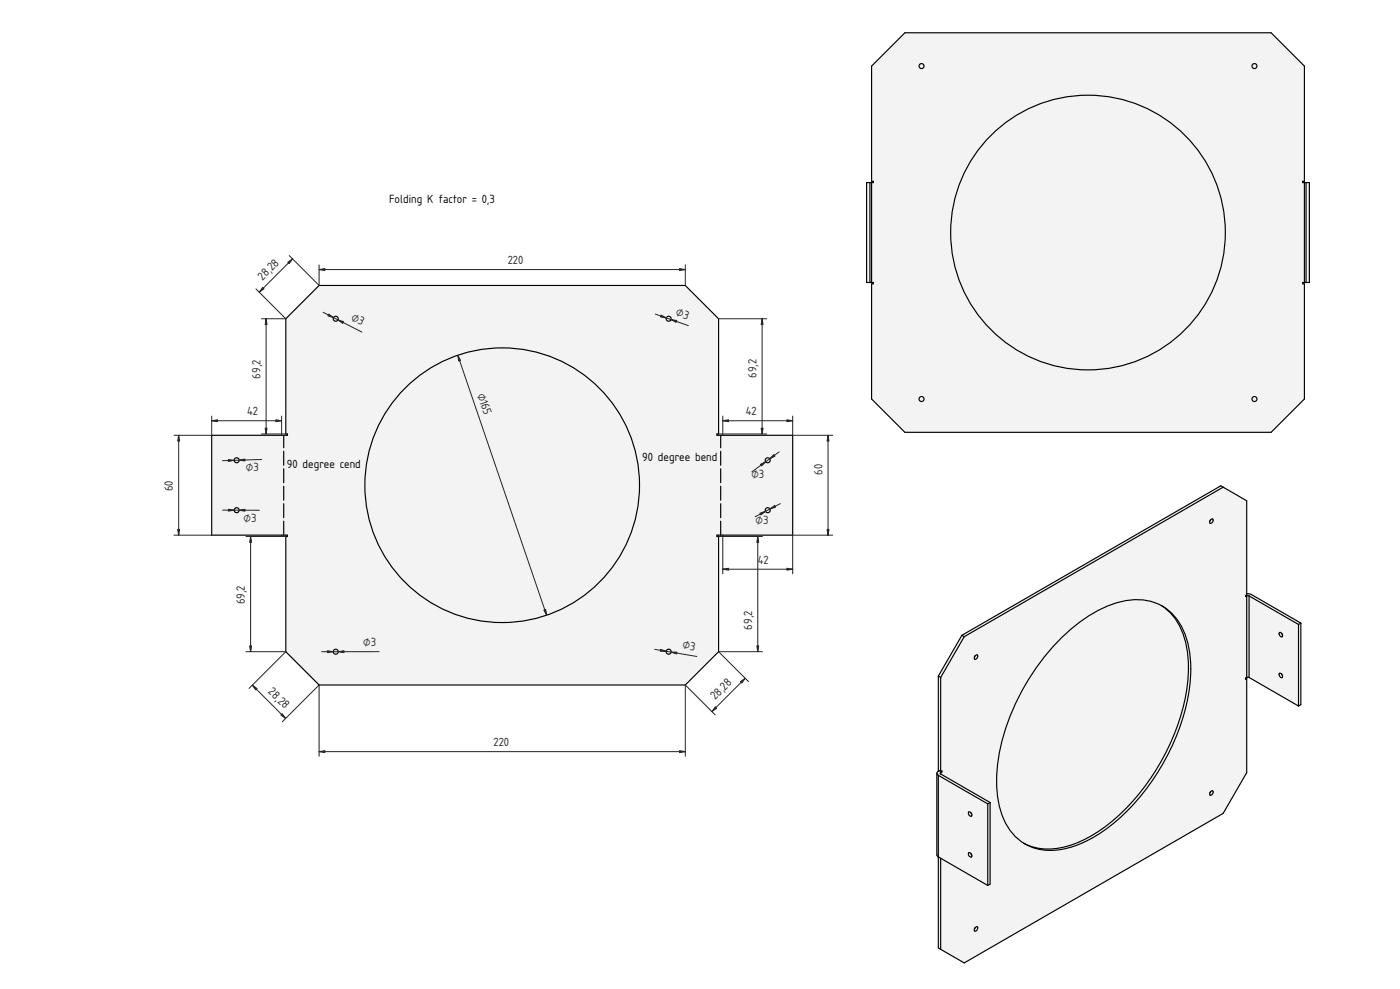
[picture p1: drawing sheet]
<svg xmlns="http://www.w3.org/2000/svg" width="841mm" height="594mm" viewBox="0 0 841 594" stroke-linecap="round" stroke-linejoin="round" font-family="sans-serif">
<g fill="#f1f3f5">
<path d="M524 40l20-20h220l20 20v69h-1v1h4v60h-4h1v70l-20 20h-220l-20-20v-70h1h-4v-60h4v-1h-1z" fill-rule="evenodd"/>
<path d="M524 40l20-20h220l20 20v69h-1v1h1v60h-1h1v70l-20 20h-220l-20-20v-70h1h-1v-60h1v-1h-1z" fill-rule="evenodd"/>
<path d="M521 110h2v60h-2z" fill-rule="evenodd"/>
<path d="M785 110h2v60h-2z" fill-rule="evenodd"/>
<path d="M784 110h1v60h-1z" fill-rule="evenodd"/>
<path d="M523 110h1v60h-1z" fill-rule="evenodd"/>
<circle cx="654" cy="140" r="83"/>
<circle cx="554" cy="240" r="1.5"/>
<circle cx="554" cy="40" r="1.5"/>
<circle cx="754" cy="40" r="1.5"/>
<circle cx="754" cy="240" r="1.5"/>
</g>
<g fill="none" stroke="#000" stroke-width=".7">
<path d="M524 40l20-20h220l20 20v69h-1v1h4v60h-4h1v70l-20 20h-220l-20-20v-70h1h-4v-60h4v-1h-1zM523 110v60M524 110v60M784 110v60M785 110v60"/>
<circle cx="554" cy="40" r="1.5"/>
<circle cx="754" cy="40" r="1.5"/>
<circle cx="654" cy="140" r="83"/>
<circle cx="554" cy="240" r="1.5"/>
<circle cx="754" cy="240" r="1.5"/>
</g>
<g fill="#f1f3f5">
<path d="M565 463h1v1z"/>
<path d="M578 382l155-90 16 9v56h3l29 17v49l-1 1-30-17h-2l1 1v56l-14 25-156 89-15-9v-54l-1-2v-48l1-2v-57z" fill-rule="evenodd"/>
<path d="M579 382l156-89 14 8v56l-1 1h1v49h-1v1h1v56l-14 25-156 89-14-8v-54l28 16 2-1v-49l-30-17v-1h1v-1h-1v-56z" fill-rule="evenodd"/>
<path d="M638 382a71 71 0 0 1 44-22 31 31 0 0 1 31 26 91 91 0 0 1-6 55 125 125 0 0 1-53 64 40 40 0 0 1-38 2 35 35 0 0 1-16-26 108 108 0 0 1 16-69l9-14 6-8z" fill-rule="evenodd"/>
<path d="M638 382a71 71 0 0 1 44-22 29 29 0 0 1 30 24 90 90 0 0 1-6 56 125 125 0 0 1-53 63 41 41 0 0 1-38 4 38 38 0 0 1-16-30 119 119 0 0 1 26-79l6-8z" fill-rule="evenodd"/>
<path d="M750 358l30 17v49l-30-17z" fill-rule="evenodd"/>
<path d="M564 466l29 17v49l-29-17z" fill-rule="evenodd"/>
<path d="M698 364a36 36 0 0 1 17 28 114 114 0 0 1-21 74 104 104 0 0 1-48 42 35 35 0 0 1-31-1 39 39 0 0 0 36-2 122 122 0 0 0 53-61 94 94 0 0 0 8-60 34 34 0 0 0-14-20z" fill-rule="evenodd"/>
<path d="M578 382l155-90 2 1-156 89z" fill-rule="evenodd"/>
<path d="M564 406l1 1v56h-1z" fill-rule="evenodd"/>
<path d="M564 515l1 1v54l-1-1z" fill-rule="evenodd"/>
<path d="M749 358h1v49h-1z" fill-rule="evenodd"/>
<path d="M593 483l2-1v49l-2 1z" fill-rule="evenodd"/>
<path d="M780 375l1-1v49l-1 1z" fill-rule="evenodd"/>
<path d="M563 464l1-1 2 1h-1v1l30 17-2 1-29-17-1-1z" fill-rule="evenodd"/>
<path d="M749 357h3l29 17-1 1-30-17h-2z" fill-rule="evenodd"/>
<path d="M578 382h1l-14 25-1-1z" fill-rule="evenodd"/>
<path d="M563 465l1 1v49l-1-2z" fill-rule="evenodd"/>
<path d="M586 557a.9 .9 0 0 1 1 0 .9 .9 0 0 1 0 1 1 1 0 0 1-1 1 1 1 0 0 1-1-1z" fill-rule="evenodd"/>
<path d="M727 312a1 1 0 0 1 2 0 .9 .9 0 0 1 0 1 1 1 0 0 1-1 1 1 1 0 0 1-1-1z" fill-rule="evenodd"/>
<path d="M727 476a1.1 1.1 0 0 1 2-1 1 1 0 0 1 0 2 1 1 0 0 1-1 1 1 1 0 0 1-1-1z" fill-rule="evenodd"/>
<path d="M769 405v-1l1 1a.9 .9 0 0 1 1 1 1.1 1.1 0 0 1-2 1v-1z" fill-rule="evenodd"/>
<path d="M586 394a.9 .9 0 0 1 1-1 1 1 0 0 1 0 2 1 1 0 0 1-1 1 1 1 0 0 1-1-1z" fill-rule="evenodd"/>
<path d="M769 380l1 1a.9 .9 0 0 1 1 1 1 1 0 0 1-2 0v-1z" fill-rule="evenodd"/>
<path d="M582 512a1.4 1.4 0 0 1 2 1 1.4 1.4 0 0 1-1 2 1.8 1.8 0 0 1-1-3z" fill-rule="evenodd"/>
<path d="M582 488a1.4 1.4 0 0 1 2 1 1.4 1.4 0 0 1-1 1 1.8 1.8 0 0 1-1-2z" fill-rule="evenodd"/>
<path d="M586 557a.9 .9 0 0 1 1 0 .9 .9 0 0 1 0 1 1 1 0 0 1-1 1 1 1 0 0 1-1-1z" fill-rule="evenodd"/>
<path d="M727 312a1 1 0 0 1 2 0 .9 .9 0 0 1 0 1 1 1 0 0 1-1 1 1 1 0 0 1-1-1z" fill-rule="evenodd"/>
<path d="M727 476a1.1 1.1 0 0 1 2-1 1 1 0 0 1 0 2 1 1 0 0 1-1 1 1 1 0 0 1-1-1z" fill-rule="evenodd"/>
<path d="M769 405v-1l1 1a.9 .9 0 0 1 1 1 1.1 1.1 0 0 1-2 1v-1z" fill-rule="evenodd"/>
<path d="M586 394a.9 .9 0 0 1 1-1 1 1 0 0 1 0 2 1 1 0 0 1-1 1 1 1 0 0 1-1-1z" fill-rule="evenodd"/>
<path d="M769 380l1 1a.9 .9 0 0 1 1 1 1 1 0 0 1-2 0v-1z" fill-rule="evenodd"/>
<path d="M582 512a1.4 1.4 0 0 1 2 1 1.4 1.4 0 0 1-1 2 1.8 1.8 0 0 1-1-3z" fill-rule="evenodd"/>
<path d="M582 488a1.4 1.4 0 0 1 2 1 1.4 1.4 0 0 1-1 1 1.8 1.8 0 0 1-1-2z" fill-rule="evenodd"/>
<path d="M748 407l1 1h-1z" fill-rule="evenodd"/>
<path d="M565 464v1z" fill-rule="evenodd"/>
<path d="M727 312v1z" fill-rule="evenodd"/>
<path d="M586 394l-1 1z" fill-rule="evenodd"/>
<path d="M583 488l1 1z" fill-rule="evenodd"/>
<path d="M586 557l-1 1z" fill-rule="evenodd"/>
<path d="M770 405v1z" fill-rule="evenodd"/>
<path d="M770 380v1z" fill-rule="evenodd"/>
<path d="M583 513l1 1z" fill-rule="evenodd"/>
</g>
<g fill="none" stroke="#000" stroke-width=".7">
<path d="M735 293l-156 89M727 312a1 1 0 0 1 2 0 1.1 1.1 0 0 1-1 2 .8 .8 0 0 1-1 0 .8 .8 0 0 1 0-1zM727 312v1M749 357h3l29 17M749 358h1M749 358h-1l1-1v-56l-16-9-155 90M749 358v49M750 358l30 17M750 358v49M698 364a39 39 0 0 1 16 32 122 122 0 0 1-28 79 88 88 0 0 1-49 34 33 33 0 0 1-22-2M780 375v49M781 374v49l-1 1"/>
<path d="M781 374l-1 1M578 382l-14 24M578 382h1M579 382l-14 25M586 394a1 1 0 0 1 1 0 1 1 0 0 1 0 1v1a1 1 0 0 1-2 0 .8 .8 0 0 1 0-1zM586 394l-1 1M639 382a70 70 0 0 1 43-22 32 32 0 0 1 32 28 101 101 0 0 1-12 64 118 118 0 0 1-51 54 37 37 0 0 1-38-1 41 41 0 0 1-14-32 124 124 0 0 1 29-79zM769 380a1.4 1.4 0 0 1 1 1 1.4 1.4 0 0 1 0 2l-1-2zM770 380v1M564 406v57h1M564 406l1 1M565 407v56"/>
<path d="M748 407l1 1M749 407h1M749 408v56l-14 25-156 89-15-9v-103M749 407l-1 1h1M750 407l30 17M769 405a1.4 1.4 0 0 1 1 0 1.4 1.4 0 0 1 0 2l-1-1zM770 405v1M563 465l1 1M563 465v49l30 18M564 466l29 17M564 463l-1 2M565 464v1"/>
<path d="M565 463h1v1M565 465l30 17M565 463l1 1M566 464h-1M727 476a1.1 1.1 0 0 1 2-1 1.1 1.1 0 0 1-1 2 .8 .8 0 0 1-1 1 1 1 0 0 1 0-2zM727 476h.1M582 488h1a1.1 1.1 0 0 1 1 1 1.1 1.1 0 0 1-1 1l-1-1zM583 488l1 1M593 483v49M595 482l-2 1M595 482v49l-2 1M565 516v54"/>
<path d="M582 512l1 1a1.1 1.1 0 0 1 1 1 1.1 1.1 0 0 1-1 1l-1-2zM583 513l1 1M586 557a1 1 0 0 1 1 0 1 1 0 0 1 0 2 1 1 0 0 1-2 0 .8 .8 0 0 1 0-1zM586 557l-1 1"/>
</g>
<g fill="#f1f3f5">
<path d="M172 191l20-20h220l20 20v70h-1h45v60h-45v1h1v69l-20 20h-220l-20-20v-69h1v-1h-46v-60h46h-1z" fill-rule="evenodd"/>
<path d="M172 191l20-20h220l20 20v70h-1h2v60h-2v1h1v69l-20 20h-220l-20-20v-69h1v-1h-3v-60h3h-1z" fill-rule="evenodd"/>
<path d="M433 261h43v60h-43z" fill-rule="evenodd"/>
<path d="M127 261h43v60h-43z" fill-rule="evenodd"/>
<circle cx="302" cy="291" r="83"/>
<circle cx="202" cy="391" r="1.5"/>
<circle cx="202" cy="191" r="1.5"/>
<circle cx="142" cy="276" r="1.5"/>
<circle cx="142" cy="306" r="1.5"/>
<circle cx="461" cy="306" r="1.5"/>
<circle cx="461" cy="276" r="1.5"/>
<circle cx="402" cy="191" r="1.5"/>
<circle cx="402" cy="391" r="1.5"/>
</g>
<g fill="none" stroke="#000" stroke-width=".7">
<path d="M172 191l20-20h220l20 20v70h-1h45v60h-45v1h1v69l-20 20h-220l-20-20v-69h1v-1h-46v-60h46h-1z"/>
<circle cx="202" cy="191" r="1.5"/>
<circle cx="402" cy="191" r="1.5"/>
<circle cx="142" cy="276" r="1.5"/>
<circle cx="461" cy="276" r="1.5"/>
<circle cx="302" cy="291" r="83"/>
<circle cx="142" cy="306" r="1.5"/>
<circle cx="461" cy="306" r="1.5"/>
<circle cx="202" cy="391" r="1.5"/>
<circle cx="402" cy="391" r="1.5"/>
</g>
<path d="M170 321v-60M433 321v-60" fill="none" stroke="#000" stroke-width=".7" stroke-dasharray="8.4 2.1"/>
<g fill="none" stroke="#212529" stroke-width=".6">
<path d="M174 154l18 17v-12M176 156l-20 20M412 159v12M154 174l18 17h-15M192 162h220M160 191v70M194 188l23 11M394 189l20 7M432 191h29M458 191v70M275 213l53 157M127 253h42"/>
<path d="M127 250v11h-22M169 250v11M434 250v11M434 253h42M476 250v11h24M107 261v60M157 261h15M157 276l-23 1M432 261h29M468 271l-16 12M497 261v60M134 306l22 1"/>
<path d="M469 303l-15 7M105 321h22M148 322h24M151 322v69M432 322h26M434 321v24M455 322v69M500 321h-24v24M434 342h42M148 391h24l-22 23M228 391h-35M393 390l26 4"/>
<path d="M458 391h-26l18 18M152 412l20 20M448 407l-20 20M170 434l22-23v43M430 429l-18-18v43M192 451h220"/>
</g>
<g fill="#212529" stroke="#212529" stroke-width=".6">
<path d="M458 191v4h-1z"/>
<path d="M457 257h1v4z"/>
<path d="M473 341l3 1h-3z"/>
<path d="M434 342l4-1v1z"/>
<path d="M445 410l3-3-2 3z"/>
<path d="M430 425h1l-3 2z"/>
<path d="M192 162l3-1v2z"/>
<path d="M408 161l4 1-4 1z"/>
<path d="M144 306h3v1z"/>
<path d="M137 306h4l-4 1z"/>
<path d="M434 253l4-1v1z"/>
<path d="M473 252l3 1h-3z"/>
<path d="M457 279l3-2-2 3z"/>
<path d="M465 273l1 1-4 2z"/>
<path d="M455 322l1 4h-1z"/>
<path d="M455 388h1l-1 3z"/>
<path d="M127 253l4-1v1z"/>
<path d="M166 252l3 1h-3z"/>
<path d="M203 192l3 1v1z"/>
<path d="M197 189l3 2-3-1z"/>
<path d="M403 192l4 1-1 1z"/>
<path d="M397 189l3 2-3-1z"/>
<path d="M275 213l2 4h-1z"/>
<path d="M327 366h1v4z"/>
<path d="M159 257h1v4z"/>
<path d="M160 191v4h-1z"/>
<path d="M107 318h1l-1 3z"/>
<path d="M107 261l1 4h-1z"/>
<path d="M173 158l3-2-2 2z"/>
<path d="M158 173h1l-3 3z"/>
<path d="M144 276h3v1z"/>
<path d="M137 276l4 1h-4z"/>
<path d="M497 261l1 4h-1z"/>
<path d="M497 318h1l-1 3z"/>
<path d="M456 308l4-1-3 2z"/>
<path d="M463 306l2-2 1 1z"/>
<path d="M152 412l2 2z"/>
<path d="M169 430l1-1 2 3z"/>
<path d="M203 391h4v1z"/>
<path d="M197 391h3l-3 1z"/>
<path d="M408 451h4l-4 1z"/>
<path d="M192 451h3v1z"/>
<path d="M150 388h1v3z"/>
<path d="M151 322v4h-1z"/>
<path d="M403 392h4v1z"/>
<path d="M397 390l3 1h-3z"/>
</g>
<g font-size="6.7">
<text x="234" y="122">Folding K factor = 0,3</text>
<text x="172" y="281">90 degree cend</text>
<text x="386" y="277">90 degree bend</text>
</g>
<g font-size="6.7" fill="#212529">
<text x="305" y="159">220</text>
<text x="158" y="169" transform="rotate(-45 158 169)">28,28</text>
<text x="406" y="189" transform="rotate(19 406 189)">⌀3</text>
<text x="211" y="192" transform="rotate(27 211 192)">⌀3</text>
<text x="156" y="227" transform="rotate(-90 156 227)">69,2</text>
<text x="454" y="227" transform="rotate(-90 454 227)">69,2</text>
<text x="287" y="237" transform="rotate(71 287 237)">⌀165</text>
<text x="149" y="249">42</text>
<text x="448" y="249">42</text>
<text x="148" y="283">⌀3</text>
<text x="451" y="287">⌀3</text>
<text x="494" y="285" transform="rotate(-90 494 285)">60</text>
<text x="104" y="295" transform="rotate(-90 104 295)">60</text>
<text x="146" y="313">⌀3</text>
<text x="454" y="315">⌀3</text>
<text x="455" y="339">42</text>
<text x="147" y="363" transform="rotate(-90 147 363)">69,2</text>
<text x="452" y="378" transform="rotate(-90 452 378)">69,2</text>
<text x="218" y="388">⌀3</text>
<text x="410" y="389" transform="rotate(10 410 389)">⌀3</text>
<text x="161" y="416" transform="rotate(45 161 416)">28,28</text>
<text x="430" y="421" transform="rotate(-45 430 421)">28,28</text>
<text x="297" y="448">220</text>
</g>
</svg>
